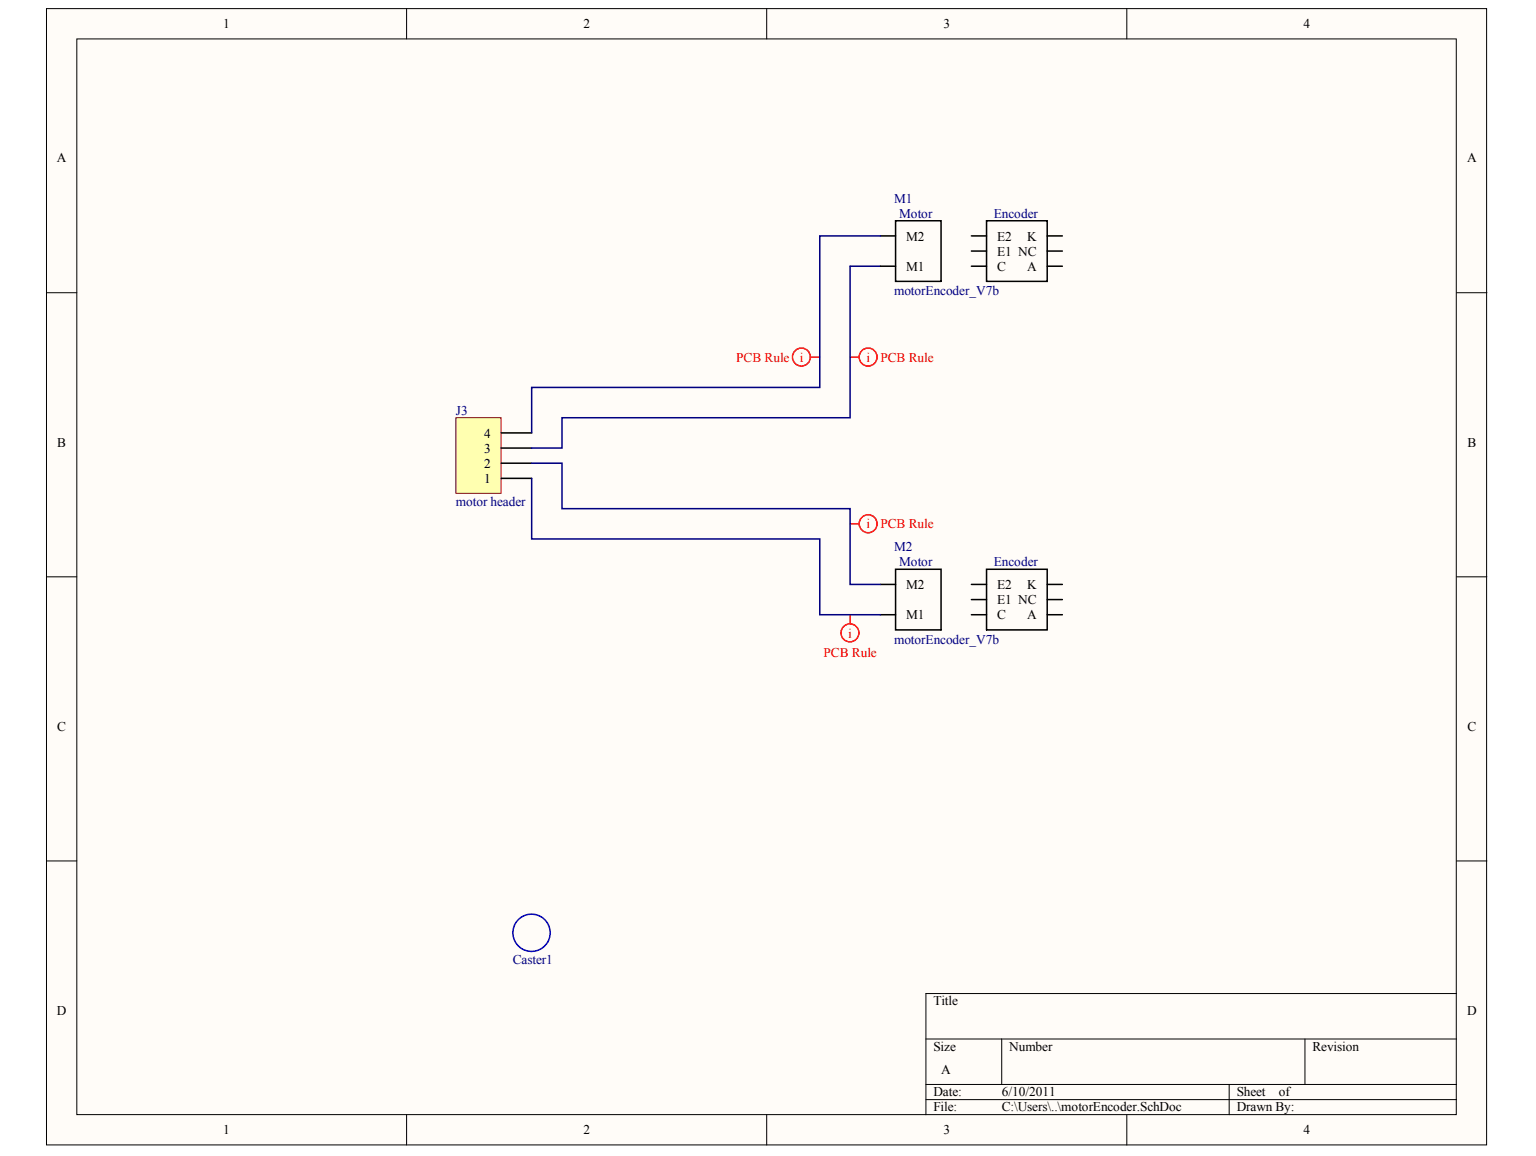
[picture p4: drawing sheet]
<svg xmlns="http://www.w3.org/2000/svg" width="271mm" height="204mm" viewBox="0 0 271 204" stroke-linecap="round" stroke-linejoin="round" font-family="sans-serif">
<g fill="#fffcf8" stroke="#000" stroke-width=".18">
<path d="M8.2 1.5h254v200.5h-254z"/>
<path d="M13.5 6.9h243.4v189.7h-243.4z"/>
</g>
<g fill="none" stroke="#000" stroke-width=".18">
<path d="M71.7 1.5v5.4M135.2 1.5v5.4M198.8 1.5v5.4M8.2 51.6h5.3M256.9 51.6h5.4M8.2 101.7h5.3M256.9 101.7h5.4M8.2 151.9h5.3M256.9 151.9h5.4M256.9 175.3h-93.6v21.3M71.7 196.6v5.4M135.2 196.6v5.4"/>
<path d="M163.3 183.3h93.6M163.3 191.3h93.6M163.3 194h93.6M176.7 183.3v8M198.8 196.6v5.4M216.8 191.3v5.3M230.2 183.3v8"/>
</g>
<path d="M149.9 47h5.4" fill="none" stroke="#000080" stroke-width=".27"/>
<g fill="none" stroke="#f00" stroke-width=".27">
<path d="M143 63h1.6M149.9 63h1.7M149.9 92.4h1.7M149.9 108.4v1.6"/>
<circle cx="141.4" cy="63" r="1.58"/>
<circle cx="153.1" cy="63" r="1.58"/>
<circle cx="153.1" cy="92.4" r="1.58"/>
<circle cx="149.9" cy="111.6" r="1.58"/>
</g>
<g fill="none" stroke="#000" stroke-width=".27">
<path d="M158 38.9h8v10.7h-8zM174 38.9h10.7v10.7h-10.7zM155.3 47h2.7M155.3 41.6h2.7M171.3 47h2.7M171.3 44.3h2.7M171.3 41.6h2.7M184.7 47h2.7M184.7 44.3h2.7M184.7 41.6h2.7M155.3 108.4h2.7M155.3 103.1h2.7"/>
<path d="M158 100.4h8v10.7h-8zM171.3 108.4h2.7M171.3 105.8h2.7M171.3 103.1h2.7M174 100.4h10.7v10.7h-10.7zM184.7 108.4h2.7M184.7 105.8h2.7M184.7 103.1h2.7"/>
</g>
<path d="M96.6 166.1a3.3 3.3 0 0 0-2.7-4.9 3.3 3.3 0 0 0-3.2 4.6 3.3 3.3 0 0 0 5.5 .9l.4-.5" fill="none" stroke="#00f" stroke-width=".27"/>
<path d="M80.4 73.7h8v13.3h-8z" fill="#ffffb0" stroke="#800000" stroke-width=".18"/>
<path d="M88.4 79h5.4M88.4 76.4h5.4M88.4 84.4h5.4M88.4 81.7h5.4" fill="none" stroke="#000" stroke-width=".27"/>
<path d="M149.9 47v26.7h-50.8v5.3h-5.3M155.3 41.6h-10.7v26.7h-50.8v8.1M93.8 81.7h5.3v8h50.8v13.4h5.4M93.8 84.4v10.7h50.8v13.3h10.7" fill="none" stroke="#000080" stroke-width=".27"/>
<g font-size="2.4">
<text x="39.4" y="5">1</text>
<text x="102.9" y="5">2</text>
<text x="166.4" y="5">3</text>
<text x="229.9" y="5">4</text>
<text x="10" y="28.7">A</text>
<text x="258.8" y="28.7">A</text>
<text x="159.8" y="47.8">M1</text>
<text x="159.8" y="42.4">M2</text>
<text x="175.9" y="47.8">C</text>
<text x="175.9" y="45.1">E1 NC</text>
<text x="175.9" y="42.4">E2</text>
<text x="181.2" y="42.4">K</text>
<text x="181.2" y="47.8">A</text>
<text x="85.4" y="77.2">4</text>
<text x="10.1" y="78.8">B</text>
<text x="85.4" y="82.5">2</text>
<text x="85.4" y="79.8">3</text>
<text x="258.8" y="78.8">B</text>
<text x="85.4" y="85.2">1</text>
<text x="159.8" y="103.9">M2</text>
<text x="175.9" y="106.6">E1 NC</text>
<text x="175.9" y="103.9">E2</text>
<text x="181.2" y="103.9">K</text>
<text x="159.8" y="109.2">M1</text>
<text x="175.9" y="109.2">C</text>
<text x="181.2" y="109.2">A</text>
<text x="10.1" y="128.9">C</text>
<text x="258.8" y="128.9">C</text>
<text x="10" y="179">D</text>
<text x="164.7" y="177.3">Title</text>
<text x="258.8" y="179">D</text>
<text x="164.7" y="185.4">Size</text>
<text x="178" y="185.4">Number</text>
<text x="231.5" y="185.4">Revision</text>
<text x="166" y="189.4">A</text>
<text x="164.7" y="193.4">Date:</text>
<text x="164.7" y="196.1">File:</text>
<text x="176.7" y="193.4">6/10/2011</text>
<text x="176.7" y="196.1">C:\Users\..\motorEncoder.SchDoc</text>
<text x="218.1" y="193.4">Sheet</text>
<text x="218.1" y="196.1">Drawn By:</text>
<text x="225.6" y="193.4">of</text>
<text x="39.4" y="200.1">1</text>
<text x="102.9" y="200.1">2</text>
<text x="166.4" y="200.1">3</text>
<text x="229.9" y="200.1">4</text>
</g>
<g font-size="2.4" fill="#000080">
<text x="157.7" y="35.7">M1</text>
<text x="158.6" y="38.4">Motor</text>
<text x="175.3" y="38.4">Encoder</text>
<text x="157.7" y="52">motorEncoder_V7b</text>
<text x="80.4" y="73.2">J3</text>
<text x="80.4" y="89.2">motor header</text>
<text x="157.7" y="97.2">M2</text>
<text x="158.6" y="99.9">Motor</text>
<text x="175.3" y="99.9">Encoder</text>
<text x="157.7" y="113.5">motorEncoder_V7b</text>
<text x="90.5" y="170">Caster1</text>
</g>
<g font-size="2.4" fill="#f00">
<text x="129.9" y="63.8">PCB Rule</text>
<text x="141.1" y="63.8">i</text>
<text x="152.8" y="63.8">i</text>
<text x="155.3" y="63.8">PCB Rule</text>
<text x="152.8" y="93.2">i</text>
<text x="155.3" y="93.2">PCB Rule</text>
<text x="149.6" y="112.5">i</text>
<text x="145.3" y="115.9">PCB Rule</text>
</g>
</svg>
